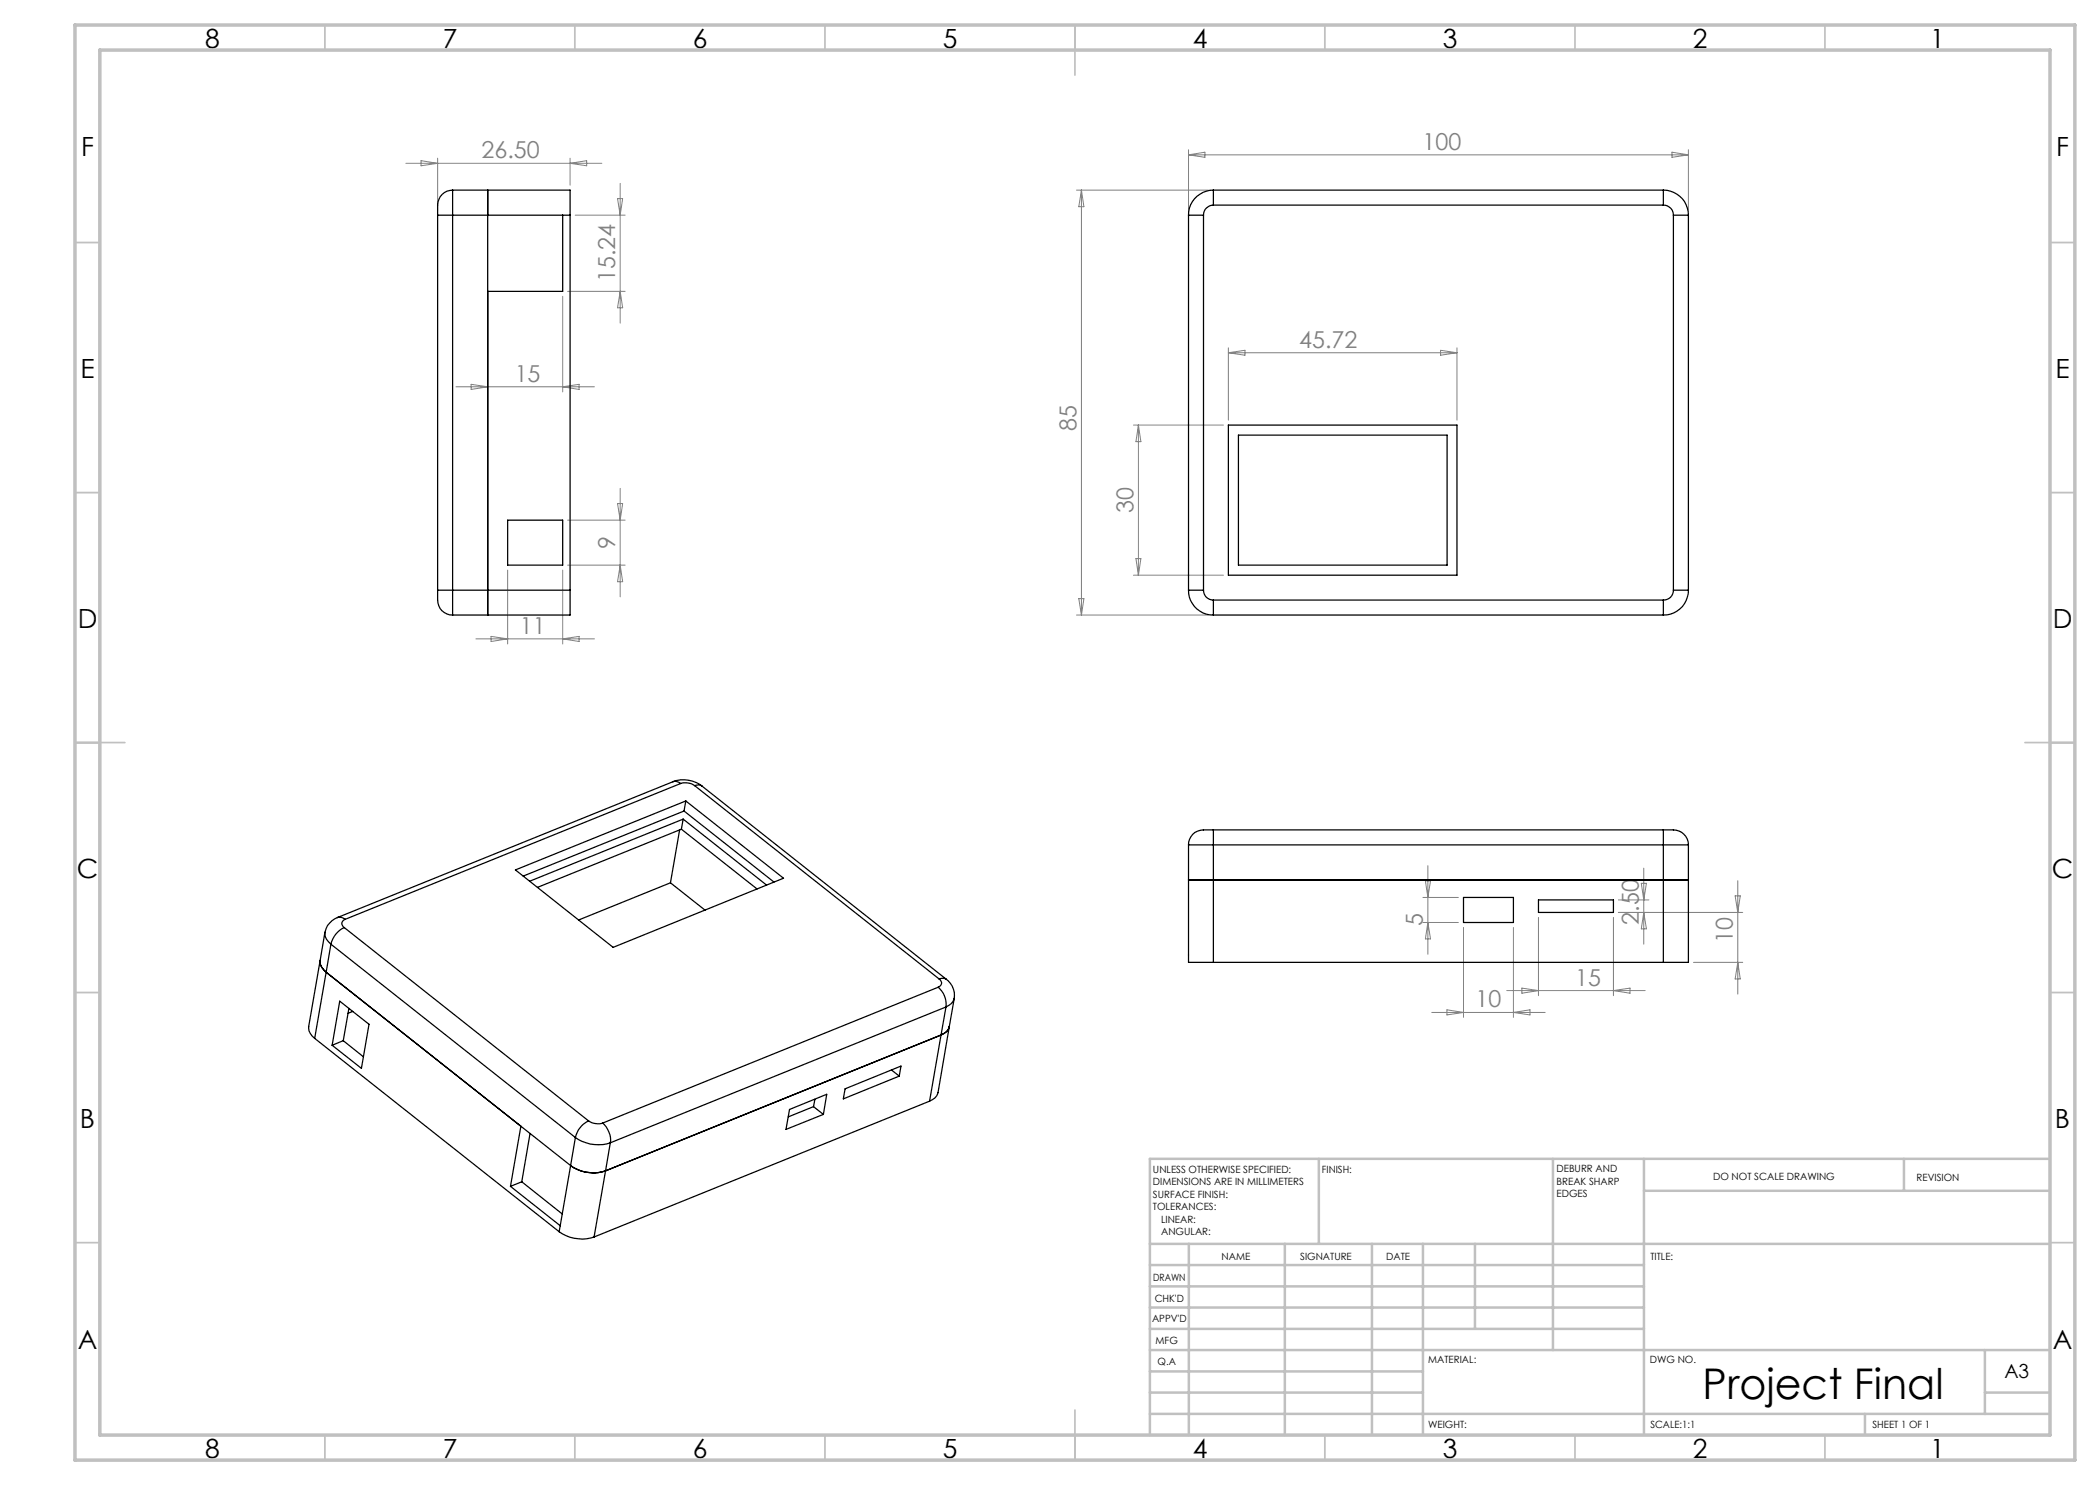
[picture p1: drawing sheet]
<svg xmlns="http://www.w3.org/2000/svg" width="420mm" height="297mm" viewBox="0 0 420 297" stroke-linecap="round" stroke-linejoin="round" font-family="sans-serif">
<g fill="none" stroke="#c0c0c0" stroke-width=".35">
<path d="M65 5v5M115 5v5M165 5v5M215 5v10M265 5v5M315 5v5M365 5v5M15 48.5h5M410 48.5h5M15 98.5h5M410 98.5h5M15 148.5h10"/>
<path d="M405 148.5h10M15 198.5h5M410 198.5h5M15 248.5h5M410 248.5h5M65 287v5M115 287v5M165 287v5M215 282v10M265 287v5M315 287v5M365 287v5"/>
</g>
<g fill="none" stroke="#c0c0c0" stroke-width=".5">
<path d="M263.8 231.8v17M310.6 231.8v38.2M328.8 231.8v55.2M328.8 238.2h81.2M380.8 231.8v6.4M410 231.8h-180v55.2M230 248.8h180M230 257.3h98.8M230 253h98.8M237.8 248.8v38.2M257 248.8v38.2M274.4 248.8v38.2"/>
<path d="M284.6 248.8v38.2M295 248.8v17M230 265.8h98.8M230 261.5h98.8M230 278.5h54.6M230 274.3h54.6M230 270h180M397 278.5h13M397 270v12.8M230 282.8h180M373 282.8v4.2"/>
</g>
<path d="M15 5h400v287h-400zM20 10h390v277h-390z" fill="none" stroke="#c0c0c0" stroke-width=".7"/>
<g fill="none" stroke="#808080" stroke-width=".2">
<path d="M81.2 32.7h39.2M84.2 32.1l3.3 .6-3.3 .5zM87.5 31.6v10.4M114 31.6v5.4M114 32.7l3.3-.6v1.1zM123.5 39.7h1l-.5 3.3zM124 36.7v27.9M215.3 38h26.4M216.3 38l.5 3.3h-1zM216.3 38v85M237.7 29.9v12.1M237.7 31h100"/>
<path d="M237.7 31l3.3-.6v1.1zM334.4 30.4l3.3 .6-3.3 .5zM337.7 29.9v12.1M112.5 59.3v19.1M113.5 58.3h11.5M115 43h10M124 58.3l.5 3.3h-1zM91.2 77.4h27.7M94.2 76.9l3.3 .5-3.3 .5zM112.5 77.4l3.3-.5v1zM245.7 69.6v14.4M245.7 70.6h45.7"/>
<path d="M245.7 70.6l3.3-.5v.9zM288.1 70.1l3.3 .5-3.3 .4zM291.4 69.6v14.4M124 97.7v21.7M226.7 85h18M227.7 85v30M227.7 85l.5 3.3h-1zM101.5 114v14.8M112.5 114v14.8M113.5 113h11.5M113.5 104h11.5M123.5 100.7h1l-.5 3.3z"/>
<path d="M124 113l.5 3.3h-1zM215.8 119.7h1l-.5 3.3zM226.7 115h18M227.2 111.7h1l-.5 3.3zM95.2 127.8h23.7M98.2 127.3l3.3 .5-3.3 .5zM112.5 127.8l3.3-.5v1zM215.3 123h26.4M284.6 179.5h7.1M285.1 176.2h1l-.5 3.3zM285.6 173.1v17.7M323.7 180h6.1"/>
<path d="M328.3 176.7h1l-.5 3.3zM328.8 173.6v15.2M347 179.2h1.1l-.5 3.3zM347.6 176.1v22.7M284.6 184.5h7.1M285.6 184.5l.5 3.3h-1zM292.7 185.5v18M301.3 198.1h27.7M302.7 185.5v18M304.4 197.6l3.3 .5-3.3 .5zM307.7 183.5v15.6M322.7 183.5v15.6"/>
<path d="M322.7 198.1l3.3-.5v1zM323.7 182.5h24.8M328.8 182.5l.5 3.3h-1zM338.7 192.5h9.8M347.6 192.5l.5 3.3h-1.1zM286.3 202.5h22.7M289.4 202l3.3 .5-3.3 .5zM302.7 202.5l3.3-.5v1z"/>
</g>
<g fill="none" stroke="#000" stroke-width=".25">
<path d="M90.5 38a3.3 3.3 0 0 0-3 3.9v1.1M90.5 38v5M90.5 38h23.5v5M97.5 38v85M242.7 38a5 5 0 0 0-5 5M242.7 38v3M242.7 38h90M332.7 38v3M332.7 38a5 5 0 0 1 5 5M87.5 43h3M87.5 43v75M90.5 43h23.5"/>
<path d="M90.5 43v75M112.5 43v15.3h-15M114 43v75M237.7 43h3M237.7 43v75M240.7 43v75M242.7 41a1.99 1.99 0 0 0-2 2M242.7 41h90M332.7 41a1.99 1.99 0 0 1 2 2M334.7 43h3M334.7 43v75M337.7 43v75"/>
<path d="M245.7 85h45.7v30h-45.7zM247.7 87h41.7v26h-41.7zM87.5 118h3M87.5 118v1.1a4.2 4.2 0 0 0 .9 3.1 3 3 0 0 0 2.1 .8M90.5 118v5M90.5 118h23.5M101.5 104h11v9h-11zM114 118v5h-23.5M237.7 118h3M237.7 118a4.9 4.9 0 0 0 5 5M240.7 118a1.93 1.93 0 0 0 2 2M334.7 118h3"/>
<path d="M334.7 118a1.93 1.93 0 0 1-2 2M337.7 118a4.9 4.9 0 0 1-5 5M242.7 120v3M242.7 120h90M242.7 123h90M332.7 120v3M134.6 156.3a6.1 6.1 0 0 1 5.8 .9M134.6 156.3a1.33 1.33 0 0 1 1.5 .4M134.6 156.3l-67.1 27.2M136.1 156.7a3.2 3.2 0 0 1 2.8 .4M136.1 156.7l-67.1 27.2M138.9 157.1a1.5 1.5 0 0 1 1.5 .1"/>
<path d="M138.9 157.1l48.9 38.7M140.4 157.2l48.9 38.7M103.1 174l34.1-13.8 19.5 15.4-34.1 13.9zM134.1 176.6l-18.4 7.4M134.1 176.6l6.9 5.4M135.9 166l-1.8 10.6M136.3 165.8l-28.8 11.7M136.3 165.8l15.1 12M136.6 163.8l-30.7 12.4M136.6 163.8l16.7 13.2M136.6 163.8l-.3 2M136.8 162.2l-32.2 13"/>
<path d="M136.8 162.2l18 14.2M137.2 160.2l-.4 2M237.7 176h100M237.7 169h5M237.7 169v23.5h5M242.7 166v3M242.7 166h-1.1a4.2 4.2 0 0 0-3.1 .9 3 3 0 0 0-.8 2.1M242.7 169v23.5M242.7 169h90M242.7 166h90M292.7 179.5h10v5h-10zM307.7 180h15v2.5h-15z"/>
<path d="M332.7 169h5M332.7 166v3M332.7 166h1.1a3.3 3.3 0 0 1 3.9 3M332.7 169v23.5M337.7 169v23.5h-5M64 192.1a2.45 2.45 0 0 0 1.2 2.3M64 192.1l-2.3 13.2a2.45 2.45 0 0 0 1.2 2.4M65 186.5a2.51 2.51 0 0 0 1.2 2.3M65 186.5l-1 5.6M65.2 194.4l48.9 38.7M65.2 194.4l-2.3 13.3M66.2 188.8l48.9 38.7"/>
<path d="M66.2 188.8l-1 5.6M67.5 183.5a4 4 0 0 0-2.5 3M67.5 183.5a1.75 1.75 0 0 1 1.5 .4M68.9 185.5a4.8 4.8 0 0 0-2.7 3.3M68.9 185.5l48.8 38.7M69 183.9a.88 .88 0 0 0-.6 .7 .88 .88 0 0 0 .5 .9M187.6 197.4a4.6 4.6 0 0 1 1.6 4M187.6 197.4l-67.1 27.2M187.8 195.8a.88 .88 0 0 1 .5 .9 .88 .88 0 0 1-.7 .7M187.8 195.8a1.5 1.5 0 0 1 1.5 .1M189.3 195.9a4 4 0 0 1 1.6 3.7M190.9 199.7a2.47 2.47 0 0 1-1.7 1.7"/>
<path d="M190.9 199.7l-1 5.6M242.7 192.5h90M62.9 207.7l48.9 38.6M67.9 200.2l5.9 4.7-1.5 8.8-5.9-4.6zM68.7 208.1l-2.3 1M68.7 208.1l4 3.2M69.8 201.7l-1.1 6.4M70.6 202.3l-1 .4M163 219.8l-.3 1.5M169 217.8l11.2-4.6-.4 2-11.1 4.6zM178.3 214l1.5 1.2M188.2 207l-67.1 27.2"/>
<path d="M188.2 207l-2.3 13.2M189.2 201.4l-67.1 27.2M189.2 201.4l-1 5.6M189.9 205.3a2.12 2.12 0 0 1-1.7 1.7M189.9 205.3l-2.3 13.2a2.31 2.31 0 0 1-1.7 1.7M102.1 237.3l9.9 7.8M104.2 225.2l-2.1 12.1M104.4 236.4l-2.3 .9M104.4 236.4l8 6.4M106 226.7l-1.6 9.7M114.1 233.1a7.7 7.7 0 0 0 7 1.1M114.1 233.1l-2.3 13.2"/>
<path d="M115.1 227.5a7.7 7.7 0 0 0 7 1.1M115.1 227.5l-1 5.6M117.7 224.2a3.3 3.3 0 0 0 2.8 .4M117.7 224.2a4.9 4.9 0 0 0-2.6 3.3M120.5 224.6a4.7 4.7 0 0 1 1.6 4M121.1 234.2l-2.3 13.2M122.1 228.6l-1 5.6M157.9 221.9l7.4-3-.6 4-7.5 3zM162.7 221.3l2 1.6M162.7 221.3l-5 2.1M185.9 220.2l-67.1 27.2M111.8 246.3a7.7 7.7 0 0 0 7 1.1"/>
</g>
<text font-size="8.5" x="340.5" y="279.7">Project Final</text>
<g font-size="5.3">
<text x="41" y="9.5">8</text>
<text x="88.5" y="9.5">7</text>
<text x="138.5" y="9.5">6</text>
<text x="188.5" y="9.5">5</text>
<text x="238.5" y="9.5">4</text>
<text x="288.5" y="9.5">3</text>
<text x="338.5" y="9.5">2</text>
<text x="386" y="9.5">1</text>
<text x="16.2" y="31.3">F</text>
<text x="411.2" y="31.3">F</text>
<text x="16.1" y="75.5">E</text>
<text x="411.1" y="75.5">E</text>
<text x="15.5" y="125.5">D</text>
<text x="410.5" y="125.5">D</text>
<text x="15.4" y="175.5">C</text>
<text x="410.4" y="175.5">C</text>
<text x="16" y="225.5">B</text>
<text x="411" y="225.5">B</text>
<text x="15.5" y="269.8">A</text>
<text x="410.5" y="269.8">A</text>
<text x="41" y="291.5">8</text>
<text x="88.5" y="291.5">7</text>
<text x="138.5" y="291.5">6</text>
<text x="188.5" y="291.5">5</text>
<text x="238.5" y="291.5">4</text>
<text x="288.5" y="291.5">3</text>
<text x="338.5" y="291.5">2</text>
<text x="386" y="291.5">1</text>
</g>
<g font-size="4.7" fill="#808080">
<text x="284.5" y="29.9">100</text>
<text x="96.3" y="31.6">26.50</text>
<text x="123" y="56.4" transform="rotate(-90 123 56.4)">15.24</text>
<text x="259.8" y="69.5">45.72</text>
<text x="102.9" y="76.3">15</text>
<text x="215.3" y="86.2" transform="rotate(-90 215.3 86.2)">85</text>
<text x="226.7" y="102.6" transform="rotate(-90 226.7 102.6)">30</text>
<text x="123" y="109.8" transform="rotate(-90 123 109.8)">9</text>
<text x="104" y="126.8">11</text>
<text x="284.6" y="185.2" transform="rotate(-90 284.6 185.2)">5</text>
<text x="327.8" y="184.9" transform="rotate(-90 327.8 184.9)">2.50</text>
<text x="346.5" y="188.6" transform="rotate(-90 346.5 188.6)">10</text>
<text x="315" y="197.1">15</text>
<text x="295.1" y="201.5">10</text>
</g>
<text font-size="3.9" x="400.9" y="275.5">A3</text>
<g font-size="2">
<text x="230.6" y="234.6">UNLESS OTHERWISE SPECIFIED:</text>
<text x="230.6" y="237.1">DIMENSIONS ARE IN MILLIMETERS</text>
<text x="230.6" y="239.6">SURFACE FINISH:</text>
<text x="264.4" y="234.6">FINISH:</text>
<text x="311.3" y="234.5">DEBURR AND</text>
<text x="311.3" y="237">BREAK SHARP</text>
<text x="311.3" y="239.5">EDGES</text>
<text x="342.6" y="236">DO NOT SCALE DRAWING</text>
<text x="383.3" y="236.2">REVISION</text>
<text x="230.6" y="242.1">TOLERANCES:</text>
<text x="232.2" y="244.6">LINEAR:</text>
<text x="232.2" y="247.1">ANGULAR:</text>
<text x="244.3" y="252">NAME</text>
<text x="260" y="251.9">SIGNATURE</text>
<text x="277.2" y="251.9">DATE</text>
<text x="330.1" y="251.9">TITLE:</text>
<text x="230.6" y="256.1">DRAWN</text>
<text x="230.9" y="260.3">CHK'D</text>
<text x="230.4" y="264.4">APPV'D</text>
<text x="231.1" y="268.8">MFG</text>
<text x="231.5" y="273">Q.A</text>
<text x="285.6" y="272.5">MATERIAL:</text>
<text x="330" y="272.5">DWG NO.</text>
<text x="285.6" y="285.5">WEIGHT:</text>
<text x="330.1" y="285.6">SCALE:1:1</text>
<text x="374.5" y="285.6">SHEET 1 OF 1</text>
</g>
</svg>
